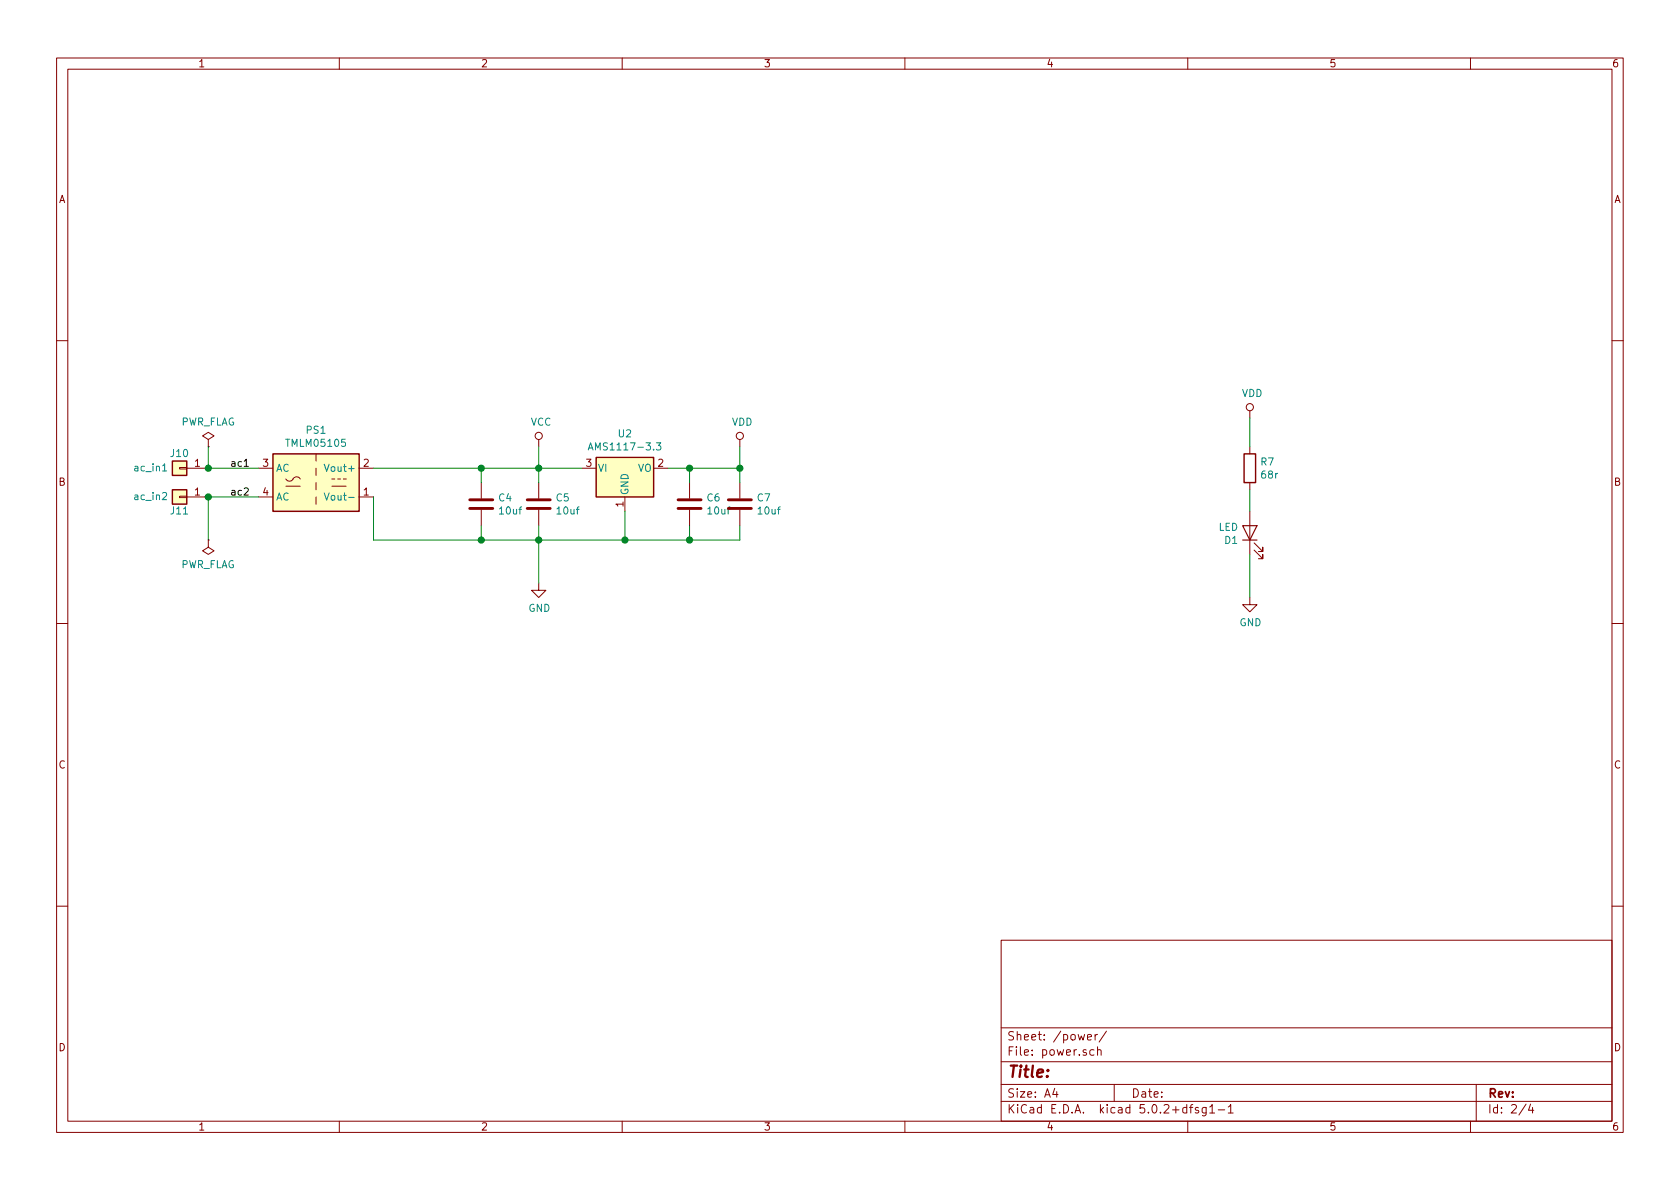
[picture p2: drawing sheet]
EESchema Schematic File Version 4
LIBS:oven2-cache
EELAYER 26 0
EELAYER END
$Descr A4 11693 8268
encoding utf-8
Sheet 2 4
Title ""
Date ""
Rev ""
Comp ""
Comment1 ""
Comment2 ""
Comment3 ""
Comment4 ""
$EndDescr
$Comp
L power:VDD #PWR011
U 1 1
P 8700 2900
F 0 "#PWR011" H 8700 2750 50  0001 C CNN
F 1 "VDD" H 8717 3073 50  0000 C CNN
F 2 "" H 8700 2900 50  0001 C CNN
F 3 "" H 8700 2900 50  0001 C CNN
	1    8700 2900
	1    0    0    -1  
$EndComp
$Comp
L Device:R R7
U 1 1
P 8700 3250
F 0 "R7" H 8770 3296 50  0000 L CNN
F 1 "68r" H 8770 3205 50  0000 L CNN
F 2 "Resistor_SMD:R_0805_2012Metric" V 8630 3250 50  0001 C CNN
F 3 "~" H 8700 3250 50  0001 C CNN
	1    8700 3250
	1    0    0    -1  
$EndComp
$Comp
L Device:LED D1
U 1 1
P 8700 3700
F 0 "D1" V 8645 3778 50  0000 L CNN
F 1 "LED" V 8736 3778 50  0000 L CNN
F 2 "LED_THT:LED_D5.0mm" H 8700 3700 50  0001 C CNN
F 3 "~" H 8700 3700 50  0001 C CNN
	1    8700 3700
	0    -1   -1   0   
$EndComp
$Comp
L power:GND #PWR012
U 1 1
P 8700 4150
F 0 "#PWR012" H 8700 3900 50  0001 C CNN
F 1 "GND" H 8705 3977 50  0000 C CNN
F 2 "" H 8700 4150 50  0001 C CNN
F 3 "" H 8700 4150 50  0001 C CNN
	1    8700 4150
	1    0    0    -1  
$EndComp
Wire Wire Line
	8700 2900 8700 3100
Wire Wire Line
	8700 3400 8700 3550
Wire Wire Line
	8700 3850 8700 4150
$Comp
L power:GND #PWR09
U 1 1
P 3750 4050
F 0 "#PWR09" H 3750 3800 50  0001 C CNN
F 1 "GND" H 3755 3877 50  0000 C CNN
F 2 "" H 3750 4050 50  0001 C CNN
F 3 "" H 3750 4050 50  0001 C CNN
	1    3750 4050
	1    0    0    -1  
$EndComp
Wire Wire Line
	1450 3750 1450 3450
$Comp
L Regulator_Linear:AMS1117-3.3 U2
U 1 1
P 4350 3250
F 0 "U2" H 4350 3492 50  0000 C CNN
F 1 "AMS1117-3.3" H 4350 3401 50  0000 C CNN
F 2 "Package_TO_SOT_SMD:SOT-223-3_TabPin2" H 4350 3450 50  0001 C CNN
F 3 "http://www.advanced-monolithic.com/pdf/ds1117.pdf" H 4450 3000 50  0001 C CNN
	1    4350 3250
	1    0    0    -1  
$EndComp
$Comp
L power:PWR_FLAG #FLG01
U 1 1
P 1450 3100
F 0 "#FLG01" H 1450 3175 50  0001 C CNN
F 1 "PWR_FLAG" H 1450 3274 50  0000 C CNN
F 2 "" H 1450 3100 50  0001 C CNN
F 3 "~" H 1450 3100 50  0001 C CNN
	1    1450 3100
	1    0    0    -1  
$EndComp
$Comp
L power:VCC #PWR08
U 1 1
P 3750 3100
F 0 "#PWR08" H 3750 2950 50  0001 C CNN
F 1 "VCC" H 3767 3273 50  0000 C CNN
F 2 "" H 3750 3100 50  0001 C CNN
F 3 "" H 3750 3100 50  0001 C CNN
	1    3750 3100
	1    0    0    -1  
$EndComp
$Comp
L power:PWR_FLAG #FLG02
U 1 1
P 1450 3750
F 0 "#FLG02" H 1450 3825 50  0001 C CNN
F 1 "PWR_FLAG" H 1450 3924 50  0000 C CNN
F 2 "" H 1450 3750 50  0001 C CNN
F 3 "~" H 1450 3750 50  0001 C CNN
	1    1450 3750
	-1   0    0    1   
$EndComp
Wire Wire Line
	4050 3250 3750 3250
Wire Wire Line
	3750 3250 3750 3100
Wire Wire Line
	3750 3750 3750 4050
$Comp
L power:VDD #PWR010
U 1 1
P 5150 3100
F 0 "#PWR010" H 5150 2950 50  0001 C CNN
F 1 "VDD" H 5167 3273 50  0000 C CNN
F 2 "" H 5150 3100 50  0001 C CNN
F 3 "" H 5150 3100 50  0001 C CNN
	1    5150 3100
	1    0    0    -1  
$EndComp
Wire Wire Line
	5150 3250 5150 3100
$Comp
L Device:C C5
U 1 1
P 3750 3500
F 0 "C5" H 3865 3546 50  0000 L CNN
F 1 "10uf" H 3865 3455 50  0000 L CNN
F 2 "Capacitor_SMD:C_0805_2012Metric" H 3788 3350 50  0001 C CNN
F 3 "~" H 3750 3500 50  0001 C CNN
	1    3750 3500
	1    0    0    -1  
$EndComp
Wire Wire Line
	4650 3250 4800 3250
$Comp
L Device:C C4
U 1 1
P 3350 3500
F 0 "C4" H 3465 3546 50  0000 L CNN
F 1 "10uf" H 3465 3455 50  0000 L CNN
F 2 "Capacitor_SMD:C_0805_2012Metric" H 3388 3350 50  0001 C CNN
F 3 "~" H 3350 3500 50  0001 C CNN
	1    3350 3500
	1    0    0    -1  
$EndComp
$Comp
L Device:C C6
U 1 1
P 4800 3500
F 0 "C6" H 4915 3546 50  0000 L CNN
F 1 "10uf" H 4915 3455 50  0000 L CNN
F 2 "Capacitor_SMD:C_0805_2012Metric" H 4838 3350 50  0001 C CNN
F 3 "~" H 4800 3500 50  0001 C CNN
	1    4800 3500
	1    0    0    -1  
$EndComp
$Comp
L Device:C C7
U 1 1
P 5150 3500
F 0 "C7" H 5265 3546 50  0000 L CNN
F 1 "10uf" H 5265 3455 50  0000 L CNN
F 2 "Capacitor_SMD:C_0805_2012Metric" H 5188 3350 50  0001 C CNN
F 3 "~" H 5150 3500 50  0001 C CNN
	1    5150 3500
	1    0    0    -1  
$EndComp
Connection ~ 3750 3250
Connection ~ 3750 3750
Wire Wire Line
	3350 3250 3750 3250
Wire Wire Line
	3350 3750 3750 3750
Wire Wire Line
	3750 3750 4350 3750
Connection ~ 3350 3250
Wire Wire Line
	3750 3650 3750 3750
Wire Wire Line
	3750 3350 3750 3250
Wire Wire Line
	4800 3350 4800 3250
Connection ~ 4800 3250
Wire Wire Line
	4800 3250 5150 3250
Wire Wire Line
	4800 3650 4800 3750
Connection ~ 4800 3750
Wire Wire Line
	4800 3750 5150 3750
Wire Wire Line
	5150 3750 5150 3650
Wire Wire Line
	5150 3350 5150 3250
Connection ~ 5150 3250
Wire Wire Line
	4350 3550 4350 3750
Connection ~ 4350 3750
Wire Wire Line
	4350 3750 4800 3750
Wire Wire Line
	3350 3250 3350 3350
Wire Wire Line
	3350 3650 3350 3750
Connection ~ 3350 3750
$Comp
L Converter_ACDC:TMLM05105 PS1
U 1 1
P 2200 3350
F 0 "PS1" H 2200 3717 50  0000 C CNN
F 1 "TMLM05105" H 2200 3626 50  0000 C CNN
F 2 "oven2:HLK-5M05" H 2200 3000 50  0001 C CNN
F 3 "https://www.tracopower.com/products/tmlm.pdf" H 2200 3350 50  0001 C CNN
	1    2200 3350
	1    0    0    -1  
$EndComp
Wire Wire Line
	2600 3250 3350 3250
Wire Wire Line
	1450 3250 1450 3100
Wire Wire Line
	2600 3450 2600 3750
Wire Wire Line
	2600 3750 3350 3750
Wire Wire Line
	1450 3250 1800 3250
Wire Wire Line
	1450 3450 1800 3450
$Comp
L Connector_Generic:Conn_01x01 J10
U 1 1
P 1250 3250
F 0 "J10" H 1250 3150 50  0000 C CNN
F 1 "ac_in1" H 1450 3250 50  0000 C CNN
F 2 "oven2:6.3mm" H 1250 3250 50  0001 C CNN
F 3 "~" H 1250 3250 50  0001 C CNN
	1    1250 3250
	-1   0    0    1   
$EndComp
Connection ~ 1450 3250
$Comp
L Connector_Generic:Conn_01x01 J11
U 1 1
P 1250 3450
F 0 "J11" H 1250 3550 50  0000 C CNN
F 1 "ac_in2" H 1450 3450 50  0000 C CNN
F 2 "oven2:6.3mm" H 1250 3450 50  0001 C CNN
F 3 "~" H 1250 3450 50  0001 C CNN
	1    1250 3450
	-1   0    0    1   
$EndComp
Connection ~ 1450 3450
Text Label 1600 3250 0    50   ~ 0
ac1
Text Label 1600 3450 0    50   ~ 0
ac2
$EndSCHEMATC
